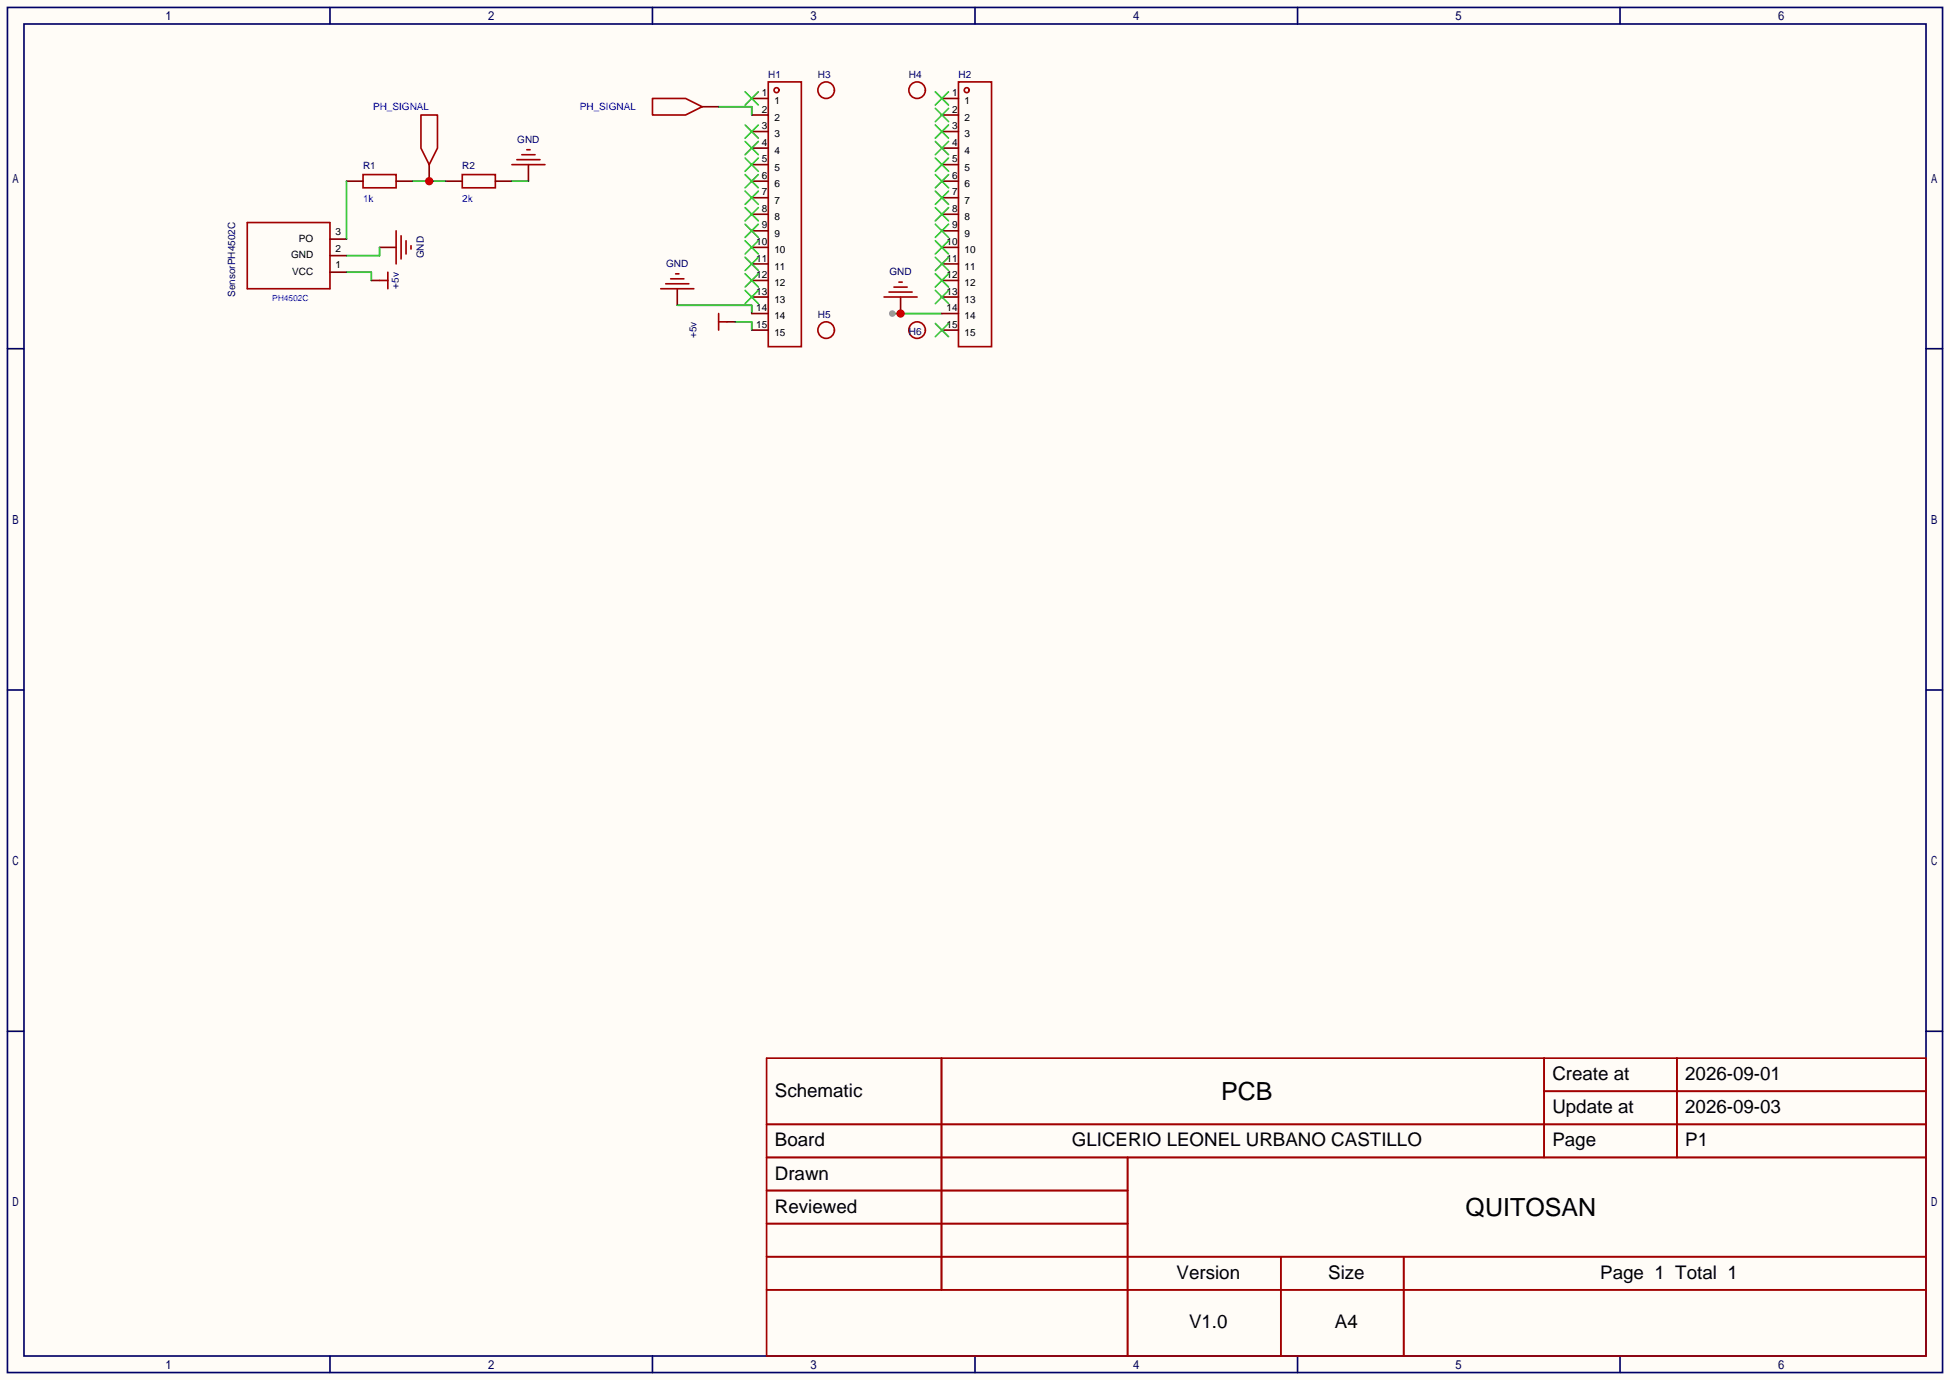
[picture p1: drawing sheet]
<svg xmlns="http://www.w3.org/2000/svg" width="299mm" height="212mm" viewBox="0 0 299 212" stroke-linecap="round" stroke-linejoin="round" font-family="sans-serif">
<path d="M0 0h299.5v211.8h-299.5z" fill="#fffcf7"/>
<g fill="none" stroke="#006" stroke-width=".25">
<path d="M1.1 1.1h297.2v209.6h-297.2zM3.7 3.7h292.1v204.5h-292.1zM50.7 1.1v2.6M100.2 1.1v2.6M149.7 1.1v2.6M199.3 1.1v2.6M248.8 1.1v2.6M1.1 53.5h2.6M295.8 53.5h2.5M1.1 105.9h2.6M295.8 105.9h2.5M1.1 158.3h2.6"/>
<path d="M295.8 158.3h2.5M50.7 208.2v2.5M100.2 208.2v2.5M149.7 208.2v2.5M199.3 208.2v2.5M248.8 208.2v2.5"/>
</g>
<g fill="none" stroke="#a10000" stroke-width=".25">
<path d="M38 34.2h12.7v10.1h-12.7zM55.8 26.8h5v2h-5zM60.8 35.4v5.1M61.6 36.2v3.6M62.4 37v2M63.1 37.7v.5M71 26.8h5.1v2h-5.1zM58.3 43.1h1.3M59.6 41.8v2.5M110.4 48.1v2.6M110.4 49.4h1.2M117.7 162.4h178.1v45.8h-178.1z"/>
<path d="M117.7 172.6h178.1M117.7 177.7h178.1M144.6 162.4v35.6M173.2 177.7v30.5M237.1 162.4v15.3M237.1 167.5h58.7M257.5 162.4v15.3M117.7 182.8h55.5M117.7 192.9h178.1M117.7 187.8h55.5M117.7 198h178.1M196.7 192.9v15.3"/>
<path d="M215.6 192.9v15.3"/>
</g>
<path d="M50.7 39.2h2.5M50.7 36.7h2.5M53.2 27.8h2.6M58.3 38h2.5M60.8 27.8h2.6M65.9 25.3v2.5M68.5 27.8h2.5M76.1 27.8h2.5M50.7 41.8h2.5M57 43.1h1.3M111.6 49.4h1.3" fill="none" stroke="#870000" stroke-width=".25"/>
<path d="M53.2 27.8v8.9M58.3 38v1.2h-5.1M63.4 27.8h5.1M53.2 41.8h3.8v1.3" fill="none" stroke="#008700" stroke-width=".25"/>
<circle cx="65.9" cy="27.8" r=".63" fill="#c00"/>
<g fill="none" stroke="#a10000" stroke-width=".25">
<path d="M64.6 17.7h2.6v5l-1.3 2.6-1.3-2.6zM100.2 15.1h5.1l2.5 1.3-2.5 1.3h-5.1zM78.6 25.3h5.1M79.4 24.5h3.5M80.1 23.7h2.1M80.9 23h.5M101.5 44.3h5.1M102.2 43.6h3.6M103 42.8h2M103.8 42h.5M135.8 45.6h5M136.5 44.8h3.6"/>
<path d="M137.3 44.1h2M138 43.3h.6"/>
</g>
<path d="M107.8 16.4h2.6M81.2 25.3v2.5M104 44.3v2.6M138.3 45.6v2.5" fill="none" stroke="#870000" stroke-width=".25"/>
<path d="M78.6 27.8h2.6M104 46.9h11.4v1.2M137 48.1h7.7" fill="none" stroke="#008700" stroke-width=".25"/>
<circle cx="138.3" cy="48.1" r=".63" fill="#c00"/>
<circle cx="137" cy="48.1" r=".51" fill="#999"/>
<g fill="none" stroke="#a10000" stroke-width=".25">
<path d="M118 12.6h5.1v40.6h-5.1zM147.2 12.6h5.1v40.6h-5.1z"/>
<circle cx="119.3" cy="13.8" r=".38"/>
<circle cx="126.9" cy="13.8" r="1.27"/>
<circle cx="140.8" cy="13.8" r="1.27"/>
<circle cx="148.5" cy="13.8" r=".38"/>
<circle cx="126.9" cy="50.7" r="1.27"/>
<circle cx="140.8" cy="50.7" r="1.27"/>
</g>
<g fill="none" stroke="#870000" stroke-width=".25">
<path d="M115.4 15.1h2.6M115.4 17.7h2.6M144.7 15.1h2.5M144.7 17.7h2.5M115.4 20.2h2.6M115.4 22.7h2.6M115.4 25.3h2.6M115.4 27.8h2.6M115.4 30.4h2.6M115.4 32.9h2.6M115.4 35.4h2.6M115.4 38h2.6"/>
<path d="M144.7 20.2h2.5M144.7 22.7h2.5M144.7 25.3h2.5M144.7 27.8h2.5M144.7 30.4h2.5M144.7 32.9h2.5M144.7 35.4h2.5M144.7 38h2.5M115.4 40.5h2.6M115.4 43.1h2.6M115.4 45.6h2.6M115.4 48.1h2.6"/>
<path d="M115.4 50.7h2.6M144.7 40.5h2.5M144.7 43.1h2.5M144.7 45.6h2.5M144.7 48.1h2.5M144.7 50.7h2.5"/>
</g>
<g fill="none" stroke="#3c3" stroke-width=".25">
<path d="M114.4 14.1l2.1 2M114.4 19.2l2.1 2M116.5 14.1l-2.1 2M116.5 19.2l-2.1 2M143.6 14.1l2.1 2M143.6 16.6l2.1 2.1M143.6 19.2l2.1 2M145.7 14.1l-2.1 2M145.7 16.6l-2.1 2.1M145.7 19.2l-2.1 2M114.4 21.7l2.1 2M114.4 24.3l2.1 2"/>
<path d="M114.4 26.8l2.1 2M114.4 29.3l2.1 2.1M114.4 31.9l2.1 2M114.4 34.4l2.1 2M114.4 37l2.1 2M114.4 39.5l2.1 2M116.5 21.7l-2.1 2M116.5 24.3l-2.1 2M116.5 26.8l-2.1 2M116.5 29.3l-2.1 2.1M116.5 31.9l-2.1 2M116.5 34.4l-2.1 2"/>
<path d="M116.5 37l-2.1 2M116.5 39.5l-2.1 2M143.6 21.7l2.1 2M143.6 24.3l2.1 2M143.6 26.8l2.1 2M143.6 29.3l2.1 2.1M143.6 31.9l2.1 2M143.6 34.4l2.1 2M143.6 37l2.1 2M143.6 39.5l2.1 2M145.7 21.7l-2.1 2M145.7 24.3l-2.1 2"/>
<path d="M145.7 26.8l-2.1 2M145.7 29.3l-2.1 2.1M145.7 31.9l-2.1 2M145.7 34.4l-2.1 2M145.7 37l-2.1 2M145.7 39.5l-2.1 2M114.4 42l2.1 2.1M114.4 44.6l2.1 2M116.5 42l-2.1 2.1M116.5 44.6l-2.1 2M143.6 42l2.1 2.1M143.6 44.6l2.1 2"/>
<path d="M143.6 49.7l2.1 2M145.7 42l-2.1 2.1M145.7 44.6l-2.1 2M145.7 49.7l-2.1 2"/>
</g>
<path d="M110.4 16.4h5v1.3M112.9 49.4h2.5v1.3" fill="none" stroke="#008700" stroke-width=".25"/>
<g font-size="3.8">
<text x="187.5" y="168.8">PCB</text>
<text x="225.1" y="186.6">QUITOSAN</text>
</g>
<g font-size="2.9">
<text x="238.4" y="165.8">Create at</text>
<text x="258.8" y="165.8">2026-09-01</text>
<text x="119" y="168.4">Schematic</text>
<text x="238.4" y="170.9">Update at</text>
<text x="258.8" y="170.9">2026-09-03</text>
<text x="119" y="176">Board</text>
<text x="164.6" y="176">GLICERIO LEONEL URBANO CASTILLO</text>
<text x="238.4" y="176">Page</text>
<text x="258.8" y="176">P1</text>
<text x="119" y="181.1">Drawn</text>
<text x="119" y="186.1">Reviewed</text>
<text x="180.7" y="196.3">Version</text>
<text x="204" y="196.3">Size</text>
<text x="245.7" y="196.3">Page 1 Total 1</text>
<text x="182.6" y="203.9">V1.0</text>
<text x="205" y="203.9">A4</text>
</g>
<g font-size="1.5" fill="#000080">
<text x="118" y="12">H1</text>
<text x="125.6" y="12">H3</text>
<text x="139.6" y="12">H4</text>
<text x="147.2" y="12">H2</text>
<text x="79.4" y="21.9">GND</text>
<text x="55.8" y="26">R1</text>
<text x="71" y="26">R2</text>
<text x="65.1" y="39.7" transform="rotate(-90 65.1 39.7)">GND</text>
<text x="102.3" y="40.9">GND</text>
<text x="36.1" y="45.6" transform="rotate(-90 36.1 45.6)">SensorPH4502C</text>
<text x="61.3" y="44.3" transform="rotate(-90 61.3 44.3)">+5v</text>
<text x="136.6" y="42.2">GND</text>
<text x="107" y="51.9" transform="rotate(-90 107 51.9)">+5v</text>
<text x="125.6" y="48.8">H5</text>
<text x="139.6" y="51.4">H6</text>
</g>
<g font-size="1.5" fill="#00f">
<text x="57.3" y="16.8">PH_SIGNAL</text>
<text x="89" y="16.8">PH_SIGNAL</text>
<text x="55.8" y="31">1k</text>
<text x="71" y="31">2k</text>
</g>
<g font-size="1.5">
<text x="117" y="14.8">1</text>
<text x="117" y="17.3">2</text>
<text x="118.9" y="16">1</text>
<text x="146.2" y="14.8">1</text>
<text x="146.2" y="17.3">2</text>
<text x="148.1" y="16">1</text>
<text x="117" y="19.8">3</text>
<text x="117" y="22.4">4</text>
<text x="118.9" y="18.6">2</text>
<text x="118.9" y="21.1">3</text>
<text x="118.9" y="23.6">4</text>
<text x="146.2" y="19.8">3</text>
<text x="146.2" y="22.4">4</text>
<text x="148.1" y="18.6">2</text>
<text x="148.1" y="21.1">3</text>
<text x="148.1" y="23.6">4</text>
<text x="117" y="24.9">5</text>
<text x="117" y="27.5">6</text>
<text x="117" y="30">7</text>
<text x="118.9" y="26.2">5</text>
<text x="118.9" y="28.7">6</text>
<text x="146.2" y="24.9">5</text>
<text x="146.2" y="27.5">6</text>
<text x="146.2" y="30">7</text>
<text x="148.1" y="26.2">5</text>
<text x="148.1" y="28.7">6</text>
<text x="117" y="32.5">8</text>
<text x="117" y="35.1">9</text>
<text x="118.9" y="31.3">7</text>
<text x="118.9" y="33.8">8</text>
<text x="146.2" y="32.5">8</text>
<text x="146.2" y="35.1">9</text>
<text x="148.1" y="31.3">7</text>
<text x="148.1" y="33.8">8</text>
<text x="44.7" y="39.7">GND</text>
<text x="45.9" y="37.1">PO</text>
<text x="51.5" y="41.2">1</text>
<text x="51.5" y="38.7">2</text>
<text x="51.5" y="36.1">3</text>
<text x="116.1" y="37.6">10</text>
<text x="116.1" y="40.2">11</text>
<text x="118.9" y="36.3">9</text>
<text x="118.9" y="38.9">10</text>
<text x="118.9" y="41.4">11</text>
<text x="145.4" y="37.6">10</text>
<text x="145.4" y="40.2">11</text>
<text x="148.1" y="36.3">9</text>
<text x="148.1" y="38.9">10</text>
<text x="148.1" y="41.4">11</text>
<text x="44.9" y="42.2">VCC</text>
<text x="116.1" y="42.7">12</text>
<text x="116.1" y="45.2">13</text>
<text x="116.1" y="47.8">14</text>
<text x="118.9" y="44">12</text>
<text x="118.9" y="46.5">13</text>
<text x="145.4" y="42.7">12</text>
<text x="145.4" y="45.2">13</text>
<text x="145.4" y="47.8">14</text>
<text x="148.1" y="44">12</text>
<text x="148.1" y="46.5">13</text>
<text x="116.1" y="50.3">15</text>
<text x="118.9" y="49">14</text>
<text x="118.9" y="51.6">15</text>
<text x="145.4" y="50.3">15</text>
<text x="148.1" y="49">14</text>
<text x="148.1" y="51.6">15</text>
</g>
<text font-size="1.3" fill="#00f" x="41.8" y="46.3">PH4502C</text>
</svg>
